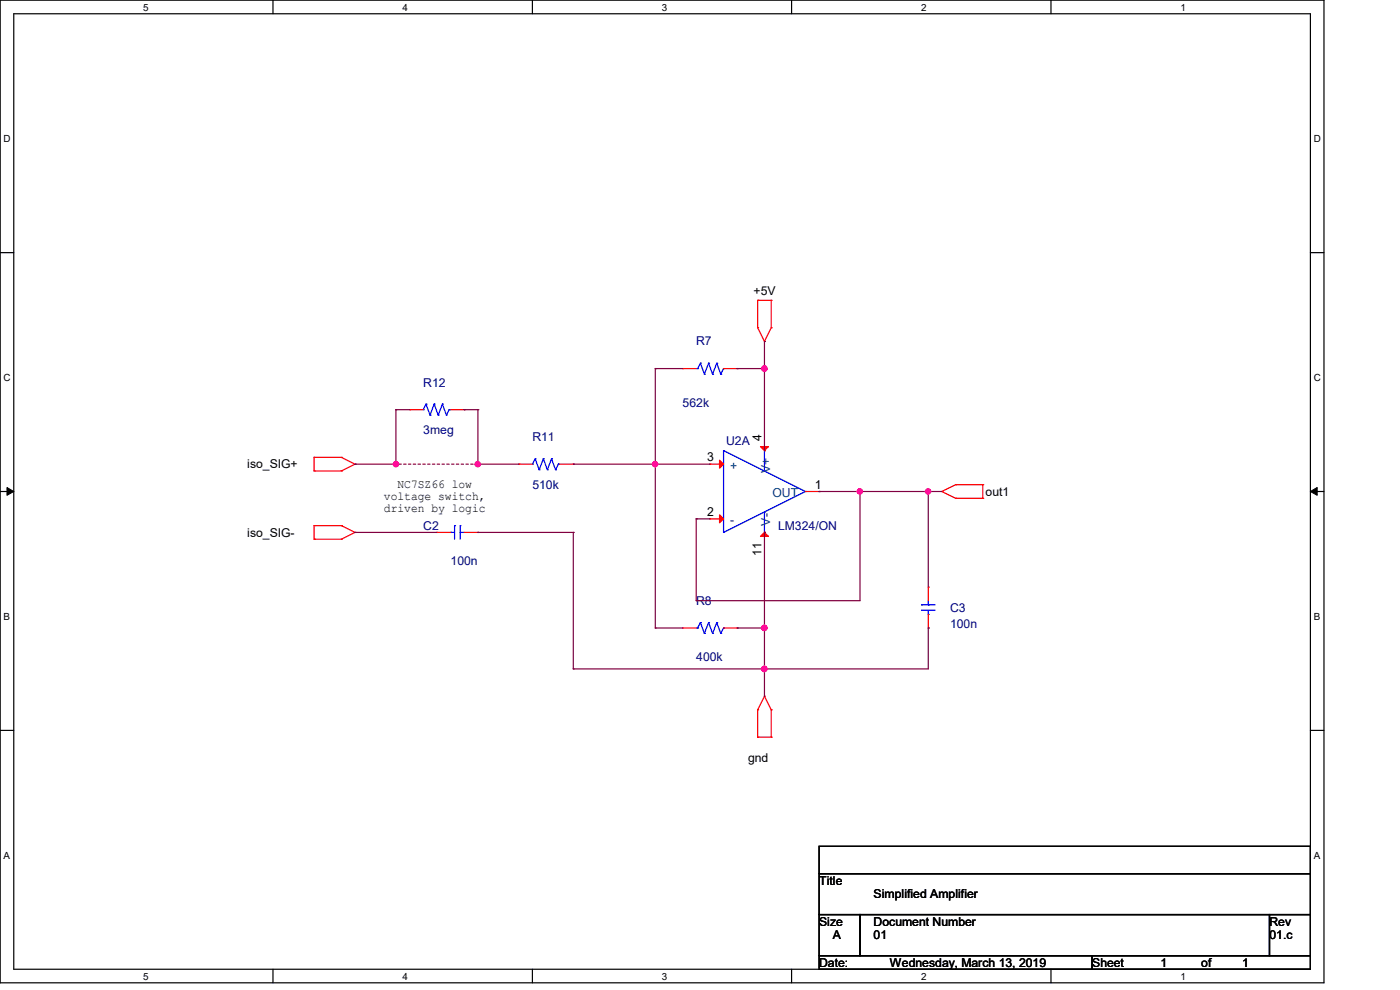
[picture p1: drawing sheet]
<svg xmlns="http://www.w3.org/2000/svg" width="297mm" height="210mm" viewBox="0 0 297 210" stroke-linecap="round" stroke-linejoin="round" font-family="sans-serif">
<path d="M0 0h280.9v208.5h-280.9zM2.9 2.9h275.1v202.7h-275.1z" fill="none" stroke="#000" stroke-width=".25"/>
<g fill="#fff">
<path d="M30.4 .3h1.1v2.4h-1.1z"/>
<path d="M30.4 205.9h1.1v2.3h-1.1z"/>
</g>
<path d="M57.9 0v2.9M57.9 205.6v2.9" fill="none" stroke="#000" stroke-width=".25"/>
<g fill="#fff">
<path d="M85.4 .3h1.1v2.4h-1.1z"/>
<path d="M85.4 205.9h1.1v2.3h-1.1z"/>
</g>
<path d="M112.9 0v2.9M112.9 205.6v2.9" fill="none" stroke="#000" stroke-width=".25"/>
<g fill="#fff">
<path d="M140.4 .3h1.2v2.4h-1.2z"/>
<path d="M140.4 205.9h1.2v2.3h-1.2z"/>
</g>
<path d="M167.9 0v2.9M167.9 205.6v2.9" fill="none" stroke="#000" stroke-width=".25"/>
<g fill="#fff">
<path d="M195.4 .3h1.2v2.4h-1.2z"/>
<path d="M195.4 205.9h1.2v2.3h-1.2z"/>
</g>
<path d="M223 0v2.9M223 205.6v2.9" fill="none" stroke="#000" stroke-width=".25"/>
<g fill="#fff">
<path d="M250.4 .3h1.2v2.4h-1.2z"/>
<path d="M250.4 205.9h1.2v2.3h-1.2z"/>
<path d="M.8 28.2h1.4v2.4h-1.4z"/>
<path d="M278.7 28.2h1.5v2.4h-1.5z"/>
<path d="M.8 78.9h1.4v2.3h-1.4z"/>
<path d="M278.7 78.9h1.5v2.3h-1.5z"/>
</g>
<path d="M0 53.6h2.9M278 53.6h2.9" fill="none" stroke="#000" stroke-width=".25"/>
<g fill="#fff">
<path d="M.8 129.6h1.3v2.3h-1.3z"/>
<path d="M278.7 129.6h1.4v2.3h-1.4z"/>
</g>
<path d="M0 104.3h2.9M278 104.3h2.9" fill="none" stroke="#000" stroke-width=".25"/>
<path d="M1.5 103.4l1.4 .9-1.4 .8zM278 104.3l1.4-.9v1.7z" fill="#000" stroke="#000" stroke-width=".21"/>
<g fill="#fff">
<path d="M.8 180.3h1.3v2.3h-1.3z"/>
<path d="M278.7 180.3h1.4v2.3h-1.4z"/>
</g>
<path d="M0 154.9h2.9M278 154.9h2.9M173.8 179.5h104.2v5.8h-104.2zM173.8 185.3h104.2v8.7h-104.2zM173.8 194h8.7v8.7h-8.7zM182.5 194h86.8v8.7h-86.8zM269.3 194h8.7v8.7h-8.7zM173.8 202.7h57.9v2.9h-57.9zM231.7 202.7h46.3v2.9h-46.3z" fill="none" stroke="#000" stroke-width=".25"/>
<g fill="none" stroke="#f00" stroke-width=".25">
<path d="M144.8 78.2h.1M144.8 78.2h2.9M153.5 78.2h2.9M156.4 78.2h.1M160.7 69.5h.1M160.7 63.7h.1M160.7 69.5l1.5 2.9M160.7 63.7v5.8M160.7 63.7h2.9M162.2 72.4h.1M163.6 69.5h.1M163.6 63.7h.1"/>
<path d="M163.6 63.7v5.8M163.6 69.5l-1.4 2.9M66.6 99.9h.1M66.6 97h.1M66.6 97h5.8M66.6 99.9h5.8M66.6 97v2.9M72.4 97h.1M72.4 99.9h.1M72.4 97l2.9 1.5M75.3 98.5h.1M75.3 98.5l-2.9 1.4"/>
<path d="M86.9 86.9h.1M86.9 86.9h2.9M95.6 86.9h2.9M98.5 86.9h.1M110.1 98.5h.1M110.1 98.5h2.8M118.7 98.5h2.9M121.6 98.5h.1M150.6 98.5h.1M150.6 98.5h2.9M162.2 95.6h.1M66.6 114.4h.1"/>
<path d="M66.6 111.5h.1M66.6 111.5v2.9M66.6 111.5h5.8M66.6 114.4h5.8M72.4 111.5h.1M72.4 114.4h.1M72.4 111.5l2.9 1.4M75.3 112.9h.1M75.3 112.9l-2.9 1.5M92.7 112.9h.1M92.7 112.9h2.9M98.5 112.9h2.9"/>
<path d="M101.4 112.9h.1M150.6 110.1h.1M150.6 110.1h2.9M162.2 112.9h.1M170.9 104.3h2.9M173.8 104.3h.1M199.8 104.3h.1M199.8 104.3l2.9 1.4M202.7 102.8h.1M202.7 105.7h.1M202.7 102.8l-2.9 1.5M202.7 102.8h5.8"/>
<path d="M202.7 105.7h5.8M208.5 102.8h.1M208.5 105.7h.1M208.5 102.8v2.9M144.8 133.2h.1M144.8 133.2h2.9M153.5 133.2h2.9M156.4 133.2h.1M196.9 124.5h.1M196.9 133.2h.1M196.9 124.5v2.9M196.9 130.3v2.9"/>
<path d="M160.7 150.6h.1M160.7 156.4h.1M160.7 150.6v5.8M160.7 156.4h2.9M162.2 147.7h.1M162.2 147.7l-1.5 2.9M162.2 147.7l1.4 2.9M163.6 150.6h.1M163.6 156.4h.1M163.6 150.6v5.8"/>
</g>
<g fill="none" stroke="#00f" stroke-width=".25">
<path d="M147.7 78.2h.3M148 78.2h.1M148.6 77h.1M148.6 77l-.6 1.2M148.6 77l.8 2.4M149.4 79.4h.1M150.3 77h.1M150.3 77l-.9 2.4M150.3 77l.9 2.4M151.2 79.4h.1M152.1 77h.1M152.1 77l-.9 2.4"/>
<path d="M152.1 77l.8 2.4M152.9 79.4h.1M153.5 78.2h.1M153.5 78.2l-.6 1.2M89.8 86.9h.1M90.4 85.7h.1M90.4 85.7l.8 2.4M90.4 85.7l-.6 1.2M91.2 88.1h.1M92.1 85.7h.1M92.1 85.7l.9 2.4M92.1 85.7l-.9 2.4"/>
<path d="M93 88.1h.1M93.9 85.7h.1M93.9 85.7l.8 2.4M93.9 85.7l-.9 2.4M94.7 88.1h.1M95.3 86.9h.1M95.3 86.9l-.6 1.2M95.3 86.9h.3M112.9 98.5h.1M113.5 97.3h.1M113.5 97.3l.9 2.4M113.5 97.3l-.6 1.2"/>
<path d="M114.4 99.7h.1M115.3 97.3h.1M115.3 97.3l.8 2.4M115.3 97.3l-.9 2.4M116.1 99.7h.1M117 97.3h.1M117 97.3l.9 2.4M117 97.3l-.9 2.4M117.9 99.7h.1M118.4 98.5h.1M118.4 98.5l-.5 1.2M118.4 98.5h.3"/>
<path d="M153.5 95.6h.1M153.5 95.6l17.4 8.7M153.5 95.6v17.3M162.2 99.9h.1M162.2 95.6h.1M162.2 95.6v4.3M95.6 112.9h.1M95.6 112.9h.8M96.4 111.5h.1M96.4 111.5v2.9M97.6 111.5h.1M97.6 112.9h.1"/>
<path d="M97.6 111.5v2.9M97.6 112.9h.9M153.5 112.9h.1M162.2 108.6h.1M162.2 112.9h.1M162.2 108.6v4.3M170.9 104.3h.1M170.9 104.3l-17.4 8.6M147.7 133.2h.3M148 133.2h.1M148.6 132.1h.1M148.6 132.1l-.6 1.1"/>
<path d="M148.6 132.1l.8 2.3M149.4 134.4h.1M150.3 132.1h.1M150.3 132.1l-.9 2.3M150.3 132.1l.9 2.3M151.2 134.4h.1M152.1 132.1h.1M152.1 132.1l-.9 2.3M152.1 132.1l.8 2.3M152.9 134.4h.1M153.5 133.2h.1M153.5 133.2l-.6 1.2"/>
<path d="M195.5 128.3h.1M195.5 129.5h.1M195.5 128.3h2.9M195.5 129.5h2.9M196.9 130.3h.1M196.9 128.3h.1M196.9 127.4v.9M196.9 129.5v.8"/>
</g>
<g fill="#f00" stroke="#f00" stroke-width=".25">
<path d="M152.7 97.6l.8 .9-.8 .8z"/>
<path d="M152.7 109.2l.8 .9-.8 .8z"/>
<path d="M161.3 94.7h1.7l-.8 .9z"/>
<path d="M161.3 113.8l.9-.9 .8 .9z"/>
</g>
<g fill="none" stroke="#800040" stroke-width=".25">
<path d="M139 78.2h.1M139 78.2h5.8M139 78.2v55M156.4 78.2h.1M156.4 78.2h5.8M162.2 72.4h.1M162.2 78.2h.1M162.2 72.4v23.2M75.3 98.5h.1M84 86.9h.1M84 86.9v11.6h-8.7M84 86.9h2.9"/>
<path d="M98.5 86.9h.1M98.5 86.9h2.9M101.4 86.9h.1M101.4 98.5h.1M101.4 98.5h8.7M101.4 86.9v11.6M121.6 98.5h.1M121.6 98.5h29M139 98.5h.1M75.3 112.9h.1M75.3 112.9h17.4M101.4 112.9h.1"/>
<path d="M101.4 112.9h20.2M121.6 112.9h.1M121.6 112.9v29M147.7 110.1h.1M147.7 110.1v17.3M147.7 110.1h2.9M162.2 112.9h.1M162.2 112.9v34.8M173.8 104.3h.1M173.8 104.3h26M182.5 104.3h.1M182.5 104.3v23.1h-34.8"/>
<path d="M196.9 104.3h.1M196.9 104.3v20.2M139 133.2h.1M139 133.2h5.8M147.7 127.4h.1M156.4 133.2h.1M156.4 133.2h5.8M162.2 133.2h.1M196.9 133.2h.1M196.9 133.2v8.7h-75.3M121.6 141.9h.1M162.2 141.9h.1"/>
</g>
<g fill="#f0f" stroke="#f0f" stroke-width=".25">
<circle cx="162.2" cy="133.2" r=".57"/>
<circle cx="162.2" cy="78.2" r=".57"/>
<circle cx="139" cy="98.5" r=".55"/>
<circle cx="162.2" cy="141.9" r=".57"/>
<circle cx="182.4" cy="104.2" r=".55"/>
<circle cx="101.3" cy="98.5" r=".55"/>
<circle cx="84" cy="98.5" r=".55"/>
<circle cx="196.9" cy="104.2" r=".55"/>
</g>
<path d="M84 98.5h.1M101.4 98.5h-17.4" fill="none" stroke="#800040" stroke-width=".25" stroke-dasharray=".5 .5"/>
<g font-size="2.6">
<text x="159.8" y="62.6">+5V</text>
<text x="161.5" y="93.6" transform="rotate(-90 161.5 93.6)">4</text>
<text x="52.5" y="99.4">iso_SIG+</text>
<text x="150" y="97.8">3</text>
<text x="81.4" y="106">voltage switch,</text>
<text x="84.3" y="103.5">NC7SZ66 low</text>
<text x="172.9" y="103.6">1</text>
<text x="209.1" y="105.2">out1</text>
<text x="52.5" y="113.8">iso_SIG-</text>
<text x="81.4" y="108.6">driven by logic</text>
<text x="150" y="109.4">2</text>
<text x="161.5" y="117.9" transform="rotate(-90 161.5 117.9)">11</text>
<text x="158.7" y="161.6">gnd</text>
<text x="173.8" y="187.7">Title</text>
<text x="185.3" y="190.6">Simplified Amplifier</text>
<text x="173.8" y="196.3">Size</text>
<text x="185.3" y="196.3">Document Number</text>
<text x="269.3" y="196.3">Rev</text>
<text x="176.7" y="199.3">A</text>
<text x="185.3" y="199.3">01</text>
<text x="269.3" y="199.3">01.c</text>
<text x="173.8" y="205.1">Date:</text>
<text x="188.8" y="205.1">Wednesday, March 13, 2019</text>
<text x="231.7" y="205.1">Sheet</text>
<text x="246.2" y="205.1">1</text>
<text x="254.8" y="205.1">of</text>
<text x="263.5" y="205.1">1</text>
</g>
<g font-size="2.6" fill="#000080">
<text x="147.7" y="73.3">R7</text>
<text x="89.8" y="82">R12</text>
<text x="144.8" y="86.3">562k</text>
<text x="89.8" y="92.1">3meg</text>
<text x="112.9" y="93.6">R11</text>
<text x="154" y="94.4">U2A</text>
<text x="112.9" y="103.7">510k</text>
<text x="89.8" y="112.4">C2</text>
<text x="165.1" y="112.4">LM324/ON</text>
<text x="95.6" y="119.9">100n</text>
<text x="147.7" y="128.3">R8</text>
<text x="201.5" y="129.8">C3</text>
<text x="201.5" y="133.2">100n</text>
<text x="147.7" y="140.2">400k</text>
</g>
<g font-size="2.6" fill="#004080">
<text x="154.9" y="99.7">+</text>
<text x="163.4" y="100.3" transform="rotate(-90 163.4 100.3)">V+</text>
<text x="163.9" y="105.5">OUT</text>
<text x="154.9" y="111.3">-</text>
<text x="163.4" y="111.5" transform="rotate(-90 163.4 111.5)">V-</text>
</g>
<g font-size="2.1">
<text x="30.4" y="2.2">5</text>
<text x="85.4" y="2.2">4</text>
<text x="140.4" y="2.2">3</text>
<text x="195.4" y="2.2">2</text>
<text x="250.4" y="2.2">1</text>
<text x=".8" y="30.1">D</text>
<text x="278.7" y="30.1">D</text>
<text x=".8" y="80.8">C</text>
<text x="278.7" y="80.8">C</text>
<text x=".8" y="131.5">B</text>
<text x="278.7" y="131.5">B</text>
<text x=".8" y="182.2">A</text>
<text x="278.7" y="182.2">A</text>
<text x="30.4" y="207.8">5</text>
<text x="85.4" y="207.8">4</text>
<text x="140.4" y="207.8">3</text>
<text x="195.4" y="207.8">2</text>
<text x="250.4" y="207.8">1</text>
</g>
</svg>
